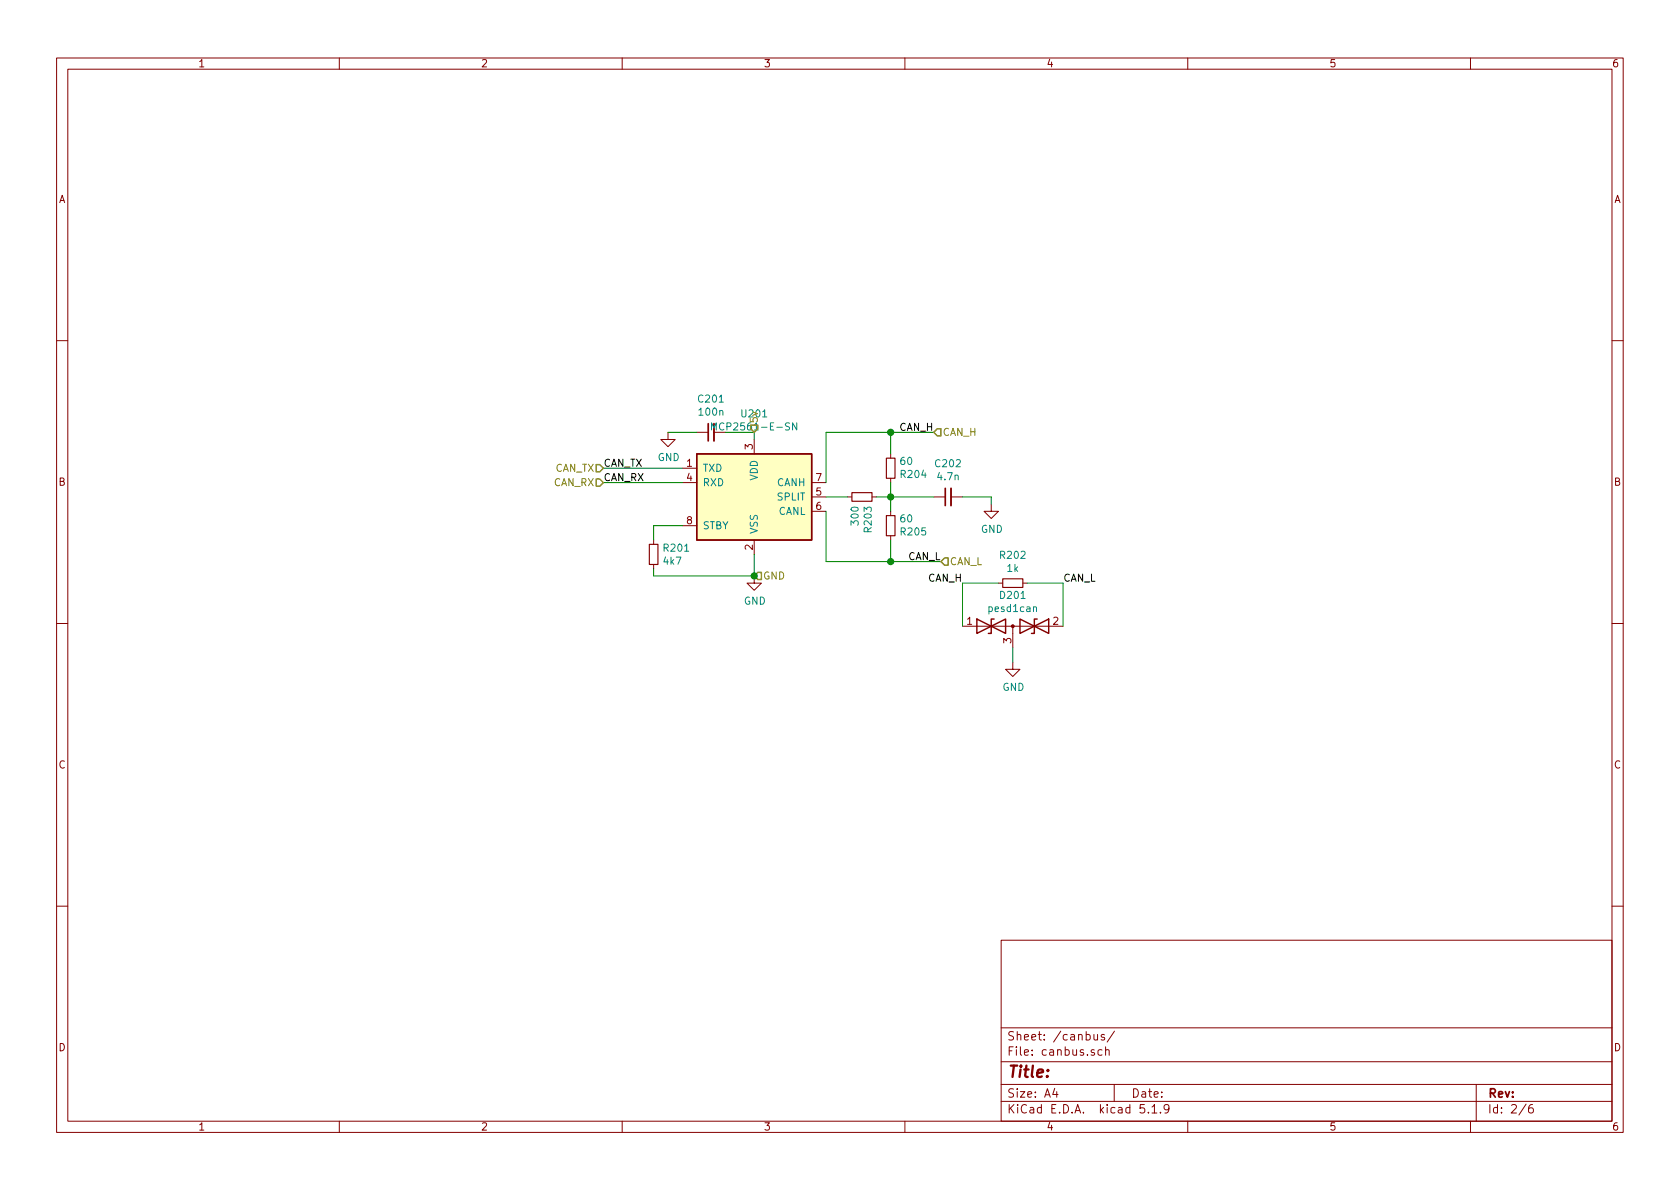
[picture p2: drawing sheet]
<svg xmlns="http://www.w3.org/2000/svg" width="297mm" height="210mm" viewBox="0 0 297 210" stroke-linecap="round" stroke-linejoin="round" font-family="sans-serif">
<g fill="none" stroke="#840000" stroke-width=".18">
<path d="M10 10.3h277v189.9h-277zM12 12.2h273v186.1h-273zM60 10.3v1.9M110 10.3v1.9M160 10.3v1.9M210 10.3v1.9M260 10.3v1.9M10 60.2h2M118.1 76.4v1.3h1.3l-1.3 1.3-1.3-1.3h1.3M123.2 76.4h2M126.2 76.4h2.1M133.3 77.7v2.6"/>
<path d="M285 60.2h2M115.6 95.5v.8M115.6 99.8v.8M120.6 82.8h2.6M120.6 85.3h2.6M120.6 93h2.6M133.3 95.5v2.5M143.5 87.9h2.5M143.5 85.3h2.5M143.5 90.4h2.5M149.9 87.9h.7M154.2 87.9h.7"/>
<path d="M157.5 80.3v.7M157.5 84.6v.7M157.5 90.4v.8M157.5 94.7v.8M165.1 87.9h2M168.1 87.9h2.1M175.3 89.1v1.3h1.2l-1.2 1.3-1.3-1.3h1.3M10 110.3h2M133.3 101.8v1.3h1.3l-1.3 1.3-1.2-1.3h1.2M170.2 110.7h17.8M176.5 103.1h.8M179.1 117.1v1.3h1.2l-1.2 1.2-1.3-1.2h1.3"/>
<path d="M179.1 110.7v3.8M180.8 103.1h.8M285 110.3h2M10 160.2h2M177 166.3h108v32h-108zM285 160.2h2M60 198.3v1.9M110 198.3v1.9M160 198.3v1.9M177 194.8h108M177 191.8h108M177 187.8h108"/>
<path d="M177 181.8h108M186.5 192.5l-.4 1h1M186.8 193v1M193.4 182.9l.1 .9 .3 .1 .3-.1M194.1 182.9v1M194.8 185.7l-.4-.1-.3 .3 .1 .6 .2 .1 .4-.1M195.3 183a.37 .37 0 0 0-.6 .1l.1 .3 .5 .1v.1l-.2 .3-.4-.1M195.5 185.7l.2-.1 .4 .1v.9M195.5 185.1v1.5M197 191.8v3M197.1 182.3l-1.3 2M202.3 195.3h-.7l-.1 .7 .3-.1 .5 .1 .1 .2-.1 .5-.2 .1-.6-.1"/>
<path d="M203 196.7v.1M203.7 195.8l.4-.5v1.5M203.7 196.8h.8M205.2 196.7v.1M206.7 196l-.1 .2a.48 .48 0 0 1-.7-.1v-.6a.48 .48 0 0 1 .7-.1v.1a1.19 1.19 0 0 1-.2 1.2l-.4 .1M210 198.3v1.9M260 198.3v1.9M261 191.8v6.5M269.8 195.2l-1.2 2M271 195.3a.62 .62 0 0 0-.7 .7v.7l.3 .1 .4-.1 .1-.5-.1-.2-.4-.1-.3 .3"/>
</g>
<path d="M114.8 96.3h1.5v3.5h-1.5zM150.6 87.1h3.6v1.5h-3.6zM156.7 91.2h1.5v3.5h-1.5zM156.7 81h1.5v3.6h-1.5zM177.3 102.4h3.5v1.5h-3.5z" fill="none" stroke="#840000" stroke-width=".2"/>
<path d="M126.2 74.9v3.1M168.1 86.4v3" fill="none" stroke="#840000" stroke-width=".33"/>
<path d="M125.2 74.9v3.1M167.1 86.4v3" fill="none" stroke="#840000" stroke-width=".3"/>
<path d="M123.2 80.3h20.3v15.2h-20.3z" fill="#ffffc2" stroke="#ffffc2" stroke-width=".18"/>
<path d="M123.2 80.3h20.3v15.2h-20.3zM172.7 109.5l5.1 2.5v-2.5l-5.1 2.5zM175.8 109.5h-.5v2.5h-.5M180.3 109.5l5.1 2.5v-2.5l-5.1 2.5zM183.4 109.5h-.5v2.5h-.5" fill="none" stroke="#840000" stroke-width=".25"/>
<path d="M125.8 76v-1.2l.4 .9 .4-.9v1.2M140.9 74.8v1.2l-.8-1.2v1.2M182.7 107.4l.2-.1 .3 .1 .1 .7" fill="none" stroke="#008484" stroke-width=".18"/>
<circle cx="179.1" cy="110.7" r=".25" fill="#840000" stroke="#840000" stroke-width=".18"/>
<g fill="none" stroke="#008400" stroke-width=".18">
<path d="M118.1 76.4h5.1M128.3 76.4h5v1.3M157.5 76.4v3.9M165.1 76.4h-19.1v8.9M106.7 85.3h13.9M106.7 82.8h13.9M120.6 93h-5v2.5M133.3 98v3.8h-17.7v-1.2M146 90.4v8.9h20.4M146 87.9h3.9M154.9 87.9h10.2M157.5 85.3v5.1"/>
<path d="M157.5 95.5v3.8M170.2 87.9h5.1v1.2M176.5 103.1h-6.3v7.6M179.1 114.5v2.6M181.6 103.1h6.4v7.6"/>
</g>
<path d="M165.7 75.8h.7v1.3h-.7l-.6-.7zM105.4 82.2h.6l.7 .6-.7 .6h-.6zM105.4 84.7h.6l.7 .6-.7 .7h-.6zM166.4 99.3l.6-.6h.6v1.2h-.6zM134 101.2h.6v1.3h-.6l-.7-.7z" fill="none" stroke="#848400" stroke-width=".25"/>
<g fill="#008400" stroke="#008400" stroke-width=".25">
<circle cx="157.5" cy="87.9" r=".51"/>
<circle cx="157.5" cy="99.3" r=".51"/>
<circle cx="157.5" cy="76.4" r=".51"/>
<circle cx="133.4" cy="101.8" r=".51"/>
</g>
<text font-size="2.8" fill="#840000" x="178" y="190.5">Title:</text>
<g font-size="2.1" fill="#840000">
<text x="178" y="184">Sheet: /canbus/</text>
<text x="178" y="186.7">File: canbus.sch</text>
<text x="178" y="196.9">KiCad E.D.A. kicad 5.1.9</text>
<text x="178" y="194.1">Size: A4</text>
<text x="200" y="194.1">Date:</text>
<text x="263" y="194.1">Rev:</text>
<text x="263" y="196.9">Id: 2/6</text>
</g>
<g font-size="1.8" fill="#840000">
<text x="35" y="11.9">1</text>
<text x="85" y="11.9">2</text>
<text x="135" y="11.9">3</text>
<text x="185" y="11.9">4</text>
<text x="235" y="11.9">5</text>
<text x="285" y="11.9">6</text>
<text x="10.4" y="35.9">A</text>
<text x="285.4" y="35.9">A</text>
<text x="121.4" y="82.5">1</text>
<text x="133.1" y="79.5" transform="rotate(-90 133.1 79.5)">3</text>
<text x="10.4" y="85.9">B</text>
<text x="121.4" y="85.1">4</text>
<text x="144.3" y="87.6">5</text>
<text x="144.3" y="85.1">7</text>
<text x="285.4" y="85.9">B</text>
<text x="121.4" y="92.7">8</text>
<text x="144.3" y="90.2">6</text>
<text x="133.1" y="97.3" transform="rotate(-90 133.1 97.3)">2</text>
<text x="171" y="110.5">1</text>
<text x="178.8" y="113.8" transform="rotate(-90 178.8 113.8)">3</text>
<text x="186.2" y="110.5">2</text>
<text x="10.4" y="135.9">C</text>
<text x="285.4" y="135.9">C</text>
<text x="10.4" y="185.9">D</text>
<text x="285.4" y="185.9">D</text>
<text x="35" y="199.9">1</text>
<text x="85" y="199.9">2</text>
<text x="135" y="199.9">3</text>
<text x="185" y="199.9">4</text>
<text x="235" y="199.9">5</text>
<text x="285" y="199.9">6</text>
</g>
<g font-size="1.8" fill="#008484">
<text x="123.6" y="71.2">C201</text>
<text x="123.7" y="73.5">100n</text>
<text x="131.2" y="73.8">U201</text>
<text x="116.3" y="81.5">GND</text>
<text x="124.2" y="83.4">TXD</text>
<text x="159.3" y="82.2">60</text>
<text x="165.5" y="82.6">C202</text>
<text x="124.2" y="86">RXD</text>
<text x="134" y="85" transform="rotate(-90 134 85)">VDD</text>
<text x="137.4" y="86">CANH</text>
<text x="137.5" y="88.5">SPLIT</text>
<text x="159.4" y="84.5">R204</text>
<text x="165.9" y="84.9">4.7n</text>
<text x="124.2" y="93.6">STBY</text>
<text x="134" y="94.5" transform="rotate(-90 134 94.5)">VSS</text>
<text x="137.6" y="91.1">CANL</text>
<text x="151.8" y="92.7" transform="rotate(-90 151.8 92.7)">300</text>
<text x="154.1" y="94" transform="rotate(-90 154.1 94)">R203</text>
<text x="159.3" y="92.4">60</text>
<text x="159.4" y="94.7">R205</text>
<text x="173.4" y="94.2">GND</text>
<text x="117.4" y="99.9">4k7</text>
<text x="117.5" y="97.6">R201</text>
<text x="177" y="98.8">R202</text>
<text x="178.1" y="101.1">1k</text>
<text x="131.5" y="106.9">GND</text>
<text x="177" y="105.9">D201</text>
<text x="175" y="108.2">pesd1can</text>
<text x="177.2" y="122.2">GND</text>
</g>
<g font-size="1.8" fill="#848400">
<text x="127" y="76.1">MCP2561-E-SN</text>
<text x="134" y="74.9" transform="rotate(-90 134 74.9)">5v</text>
<text x="166.6" y="77.1">CAN_H</text>
<text x="98.1" y="83.4">CAN_TX</text>
<text x="97.9" y="86">CAN_RX</text>
<text x="167.9" y="99.9">CAN_L</text>
<text x="134.9" y="102.5">GND</text>
</g>
<g font-size="1.8">
<text x="159" y="76.2">CAN_H</text>
<text x="106.7" y="82.5">CAN_TX</text>
<text x="106.7" y="85.1">CAN_RX</text>
<text x="160.5" y="99.1">CAN_L</text>
<text x="164.1" y="102.9">CAN_H</text>
<text x="188" y="102.9">CAN_L</text>
</g>
</svg>
